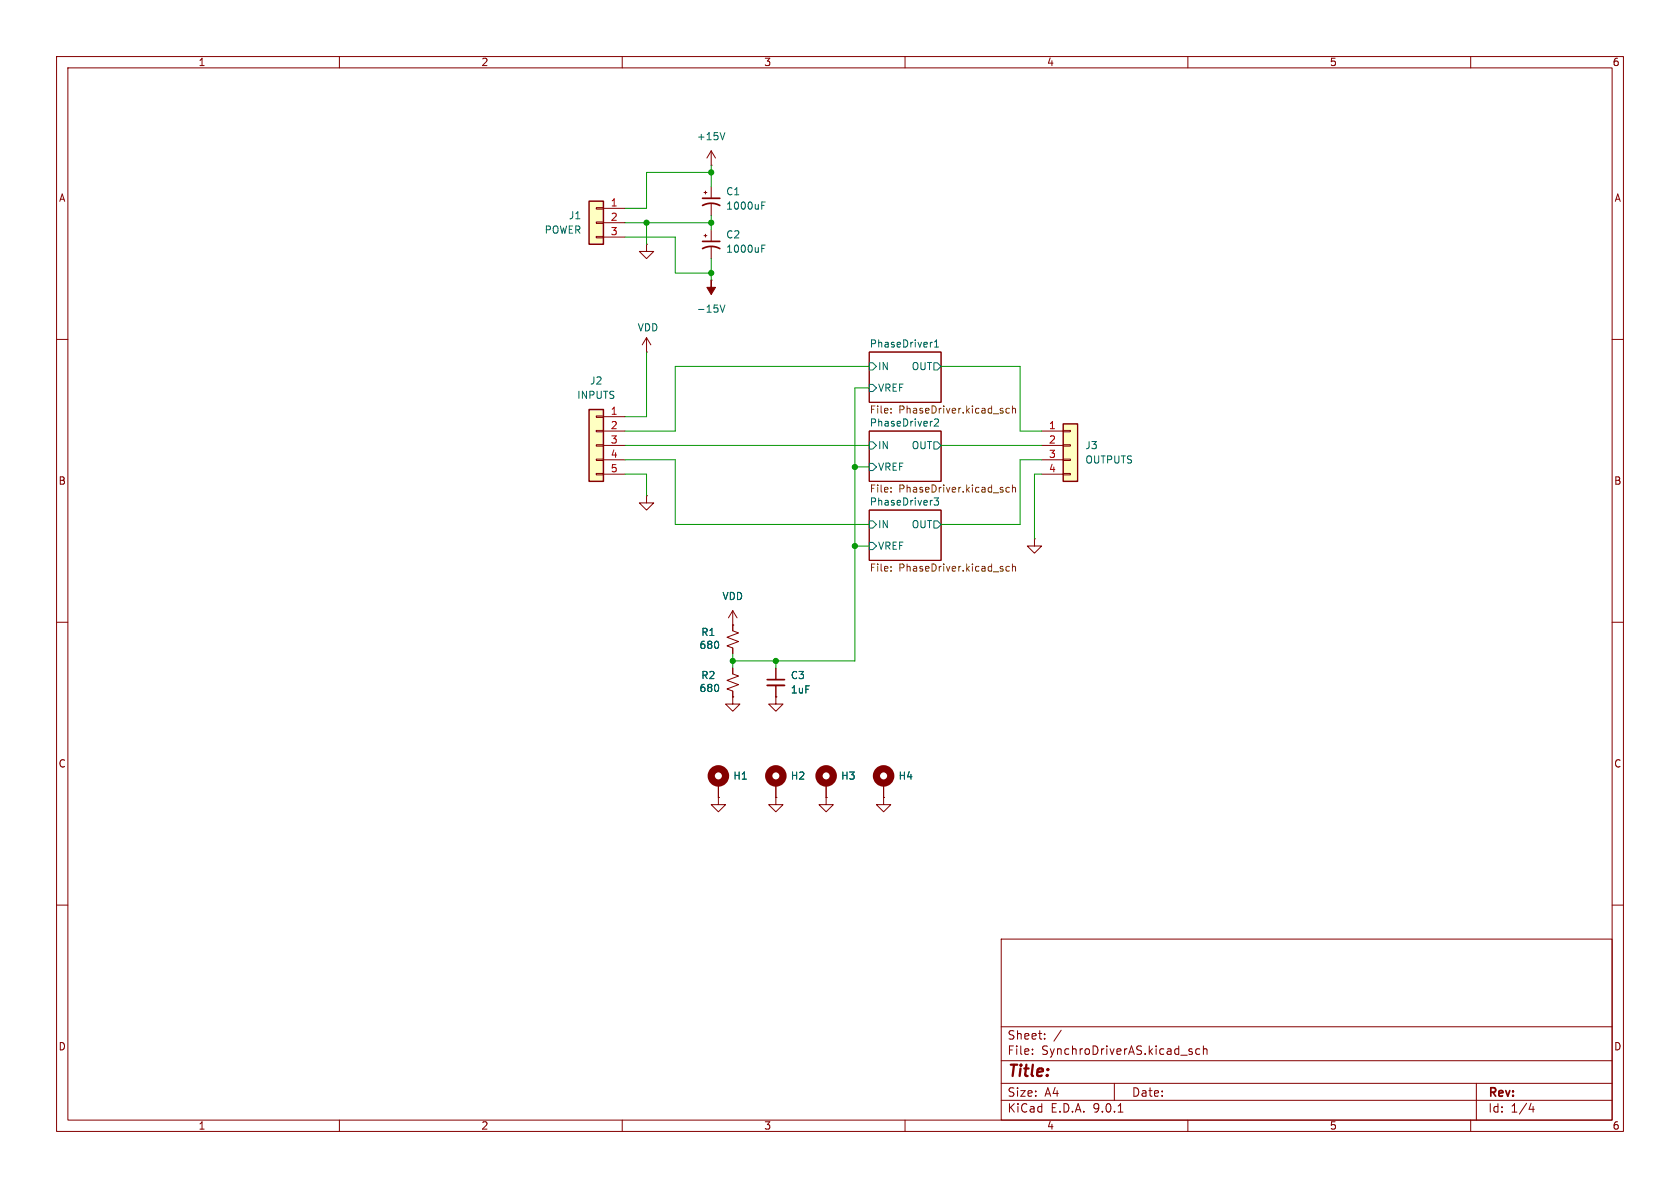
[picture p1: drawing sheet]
<svg xmlns="http://www.w3.org/2000/svg" width="297mm" height="210mm" viewBox="0 0 297 210" stroke-linecap="round" stroke-linejoin="round" font-family="sans-serif">
<g fill="none" stroke="#840000" stroke-width=".18">
<path d="M10 10h277v190h-277zM12 12h273v186h-273zM60 10v2M110 10v2M160 10v2M210 10v2M260 10v2M10 60h2M153.7 62.2h12.7v8.9h-12.7zM153.7 76.2h12.7v8.9h-12.7zM285 60h2M153.7 90.2h12.7v8.9h-12.7z"/>
<path d="M182.9 95.3v1.2h1.2l-1.2 1.3-1.3-1.3h1.3M182.9 95.3h.1M10 110h2M129.5 118.1v1l1.1 .4-2.1 .8 2.1 .7-2.1 .8 1 .4v1M285 110h2M146 141v1.2h1.3l-1.3 1.3-1.2-1.3h1.2M146 141h.1M10 160h2M177 166h108v32h-108zM285 160h2M60 198v2M110 198v2"/>
<path d="M160 198v2M177 194.5h108M177 191.5h108M177 187.5h108M177 181.5h108M182.5 186.3v.1M182.5 185.5v.1M184.7 183.6v.1M184.7 182.8v.1M187.6 182.1l-1.3 2M197 191.5v3M197.7 196.6h.8"/>
<path d="M210 198v2M210.4 185.9l.3 .1 .1 .2-.2 .2h-.3M210.4 185.4l.3 .1M212.1 185.5l-.4-.1-.3 .3v.4l.1 .2h.6M212.7 185.5l.3-.1 .3 .1 .1 .9M212.7 184.9v1.5M260 198v2M261 191.5v6.5M270.7 195l-.4 1.1h.9M271 195.6v1"/>
</g>
<g fill="none" stroke="#006464" stroke-width=".18">
<path d="M153.7 64.1h.6l.6 .7-.6 .6h-.6zM153.7 67.9h.6l.6 .7-.6 .6h-.6zM153.7 78.1h.6l.6 .6-.6 .7h-.6zM164.8 60.5l-.2 .1M165.1 64.1h.6l.7 .7-.7 .6h-.6zM165.1 78.1h.6l.7 .6-.7 .7h-.6zM165.2 61.4h.7M165.2 60.4l.4-.3v1.3M165.9 74.2v.4l-.8 .7h.8M153.7 92.1h.6l.6 .6-.6 .6h-.6zM153.7 95.9h.6l.6 .6-.6 .7h-.6zM153.7 81.9h.6l.6 .7-.6 .6h-.6z"/>
<path d="M165.1 92.1h.6l.7 .6-.7 .6h-.6zM165.9 88l-.4 .5 .4 .1v.6l-.2 .1-.6-.1"/>
</g>
<g fill="none" stroke="#725600" stroke-width=".18">
<path d="M157.5 72.2v.2M157.5 72.9v.1M178.4 72.2h-.3l-.3 .2 .2 .6h.4M179 71.8v1.2M179 72.3l.2-.1h.3v.8M157.5 86.2v.1M157.5 86.9v.1M178.4 86.2h-.3l-.3 .2 .2 .5h.4M179 85.7v1.3M179 99.7v1.3M179 86.3l.2-.1h.3v.8M157.5 100.8v.2"/>
<path d="M157.5 100.2v.1M178.4 100.2l-.3-.1-.3 .3 .2 .5h.4M179 100.2l.2-.1 .3 .1v.8"/>
</g>
<path d="M188 74.9h2.5v10.2h-2.5z" fill="#ffffc2"/>
<path d="M188 74.9h2.5v10.2h-2.5z" fill="none" stroke="#840000" stroke-width=".25"/>
<g fill="none" stroke="#840000" stroke-width=".18">
<path d="M124.5 34h.5M124.7 33.8v.5M125.7 33v2.1M125.7 36.1v2M114.3 59.7l-.8 1.3M114.3 59.7l.8 1.3M114.3 59.7v2.5M124.5 41.7h.5M124.7 41.4v.5M125.7 49.5h.1M125.7 40.6v2.1M125.7 43.7v2"/>
<path d="M114.3 62.2h.1M184.1 76.2h3.9M184.1 78.7h3.9M188 76.1h1.2v.2h-1.2zM188 78.6h1.2v.3h-1.2zM184.1 81.3h3.9M184.1 83.8h3.9M188 81.2h1.2v.2h-1.2zM188 83.7h1.2v.2h-1.2zM129.5 108v3.5l1.1 .4-2.1 .7 2.1 .8-2.1 .8 1 .4v1M129.5 110.5h.1M129.5 108l-.7 1.2"/>
<path d="M129.5 108l.8 1.2M137.2 118.1v2M127 138.4v2.6M129.5 123.2v1.3h1.3l-1.3 1.2-1.2-1.2h1.2M129.5 123.2h.1M137.2 123.2v1.3h1.2l-1.2 1.2-1.3-1.2h1.3M137.2 123.2h.1M137.2 121.2v2M137.2 138.4v2.6M146 138.4v2.6M156.2 138.4v2.6M127 141v1.2h1.3l-1.3 1.3-1.3-1.3h1.3"/>
<path d="M127 141h.1M137.2 141v1.2h1.2l-1.2 1.3-1.3-1.3h1.3M137.2 141h.1M156.2 141v1.2h1.3l-1.3 1.3-1.3-1.3h1.3M156.2 141h.1"/>
</g>
<g fill="none" stroke="#840000" stroke-width="1.3">
<circle cx="127" cy="137.2" r="1.27"/>
<circle cx="137.2" cy="137.2" r="1.27"/>
<circle cx="146" cy="137.2" r="1.27"/>
<circle cx="156.2" cy="137.2" r="1.27"/>
</g>
<path d="M124.2 36.3a3.2 3.2 0 0 1 3.1 0M124.2 35.1h3.1M124.2 43.9a3.2 3.2 0 0 1 3.1 0M124.2 42.7h3.1M135.6 120.1h3.1" fill="none" stroke="#840000" stroke-width=".3"/>
<path d="M135.6 121.2h3.1" fill="none" stroke="#840000" stroke-width=".33"/>
<path d="M134.7 36.3h.4M134.7 35.7h.6M127.3 53.9l.4 1.3 .4-1.3M134.7 43.9h.4M134.7 43.3h.6" fill="none" stroke="#006464" stroke-width=".18"/>
<path d="M125.7 49.5v1.3h.8l-.8 1.3-.7-1.3h.7z" fill="#840000" stroke="#840000" stroke-width=".18"/>
<path d="M104.1 35.6h2.6v7.6h-2.6z" fill="#ffffc2"/>
<path d="M104.1 35.6h2.6v7.6h-2.6z" fill="none" stroke="#840000" stroke-width=".25"/>
<path d="M105.4 36.7h1.3v.3h-1.3zM105.4 39.2h1.3v.3h-1.3zM106.7 36.8h3.8M106.7 39.4h3.8M105.4 41.8h1.3v.2h-1.3zM106.7 41.9h3.8M114.3 43.2v1.3h1.3l-1.3 1.2-1.3-1.2h1.3M114.3 43.2h.1" fill="none" stroke="#840000" stroke-width=".18"/>
<path d="M104.1 72.4h2.6v12.7h-2.6z" fill="#ffffc2"/>
<path d="M104.1 72.4h2.6v12.7h-2.6z" fill="none" stroke="#840000" stroke-width=".25"/>
<g fill="none" stroke="#840000" stroke-width=".18">
<path d="M125.7 29.2h.1M125.7 26.7l-.7 1.2M125.7 26.7l.8 1.2M125.7 26.7v2.5M105.4 73.5h1.3v.3h-1.3zM105.4 76.1h1.3v.2h-1.3zM105.4 78.6h1.3v.3h-1.3zM106.7 73.7h3.8M106.7 76.2h3.8M106.7 78.7h3.8M105.4 81.2h1.3v.2h-1.3zM105.4 83.7h1.3v.2h-1.3z"/>
<path d="M106.7 81.3h3.8M106.7 83.8h3.8M114.3 87.6v1.3h1.3l-1.3 1.3-1.3-1.3h1.3M114.3 87.6h.1M129.5 110.5h.1M129.5 110.5v1M129.5 114.6v1M129.5 118.1v1M137.2 118.1v2M127 138.4v2.6M129.5 123.2h.1M129.5 122.2v1"/>
<path d="M137.2 123.2h.1M137.2 121.2v2M137.2 138.4v2.6M146 138.4v2.6M156.2 138.4v2.6M127 141h.1M137.2 141h.1M146 141h.1M156.2 141h.1"/>
</g>
<path d="M128.1 23.4l-.4 1.3" fill="none" stroke="#006464" stroke-width=".18"/>
<g fill="none" stroke="#009600" stroke-width=".18">
<path d="M110.5 39.4h15.2M114.3 39.4v3.8M125.7 29.2v3.8M125.7 38.1v2.5M125.7 30.5h-11.4v6.3h-3.8M110.5 41.9h8.9v6.4h6.3M125.7 45.7v3.8M110.5 78.7h43.2M114.3 62.2v11.5h-3.8M153.7 68.6h-2.6v48.2h-21.6M153.7 64.8h-34.3v11.4h-8.9M166.4 64.8h13.9v11.4h3.8"/>
<path d="M166.4 78.7h17.7M110.5 81.3h8.9v11.4h34.3M110.5 83.8h3.8v3.8M151.1 82.6h2.6M151.1 96.5h2.6M184.1 81.3h-3.8v11.4h-13.9M184.1 83.8h-1.2v11.5M129.5 115.6v2.5M137.2 116.8v1.3"/>
</g>
<g fill="#009600" stroke="#009600" stroke-width=".18">
<circle cx="151.1" cy="82.6" r=".46"/>
<circle cx="151.1" cy="96.5" r=".46"/>
<circle cx="129.5" cy="116.8" r=".46"/>
<circle cx="137.2" cy="116.8" r=".46"/>
<circle cx="125.7" cy="39.4" r=".46"/>
<circle cx="125.7" cy="48.3" r=".46"/>
<circle cx="114.3" cy="39.4" r=".46"/>
<circle cx="125.7" cy="30.5" r=".46"/>
</g>
<text font-size="2.8" fill="#840000" x="178" y="190.9">Title:</text>
<g font-size="2.1" fill="#840000">
<text x="178" y="184">Sheet:</text>
<text x="178" y="186.7">File:</text>
<text x="184.1" y="186.7">SynchroDriverAS.kicad_sch</text>
<text x="178" y="196.9">KiCad</text>
<text x="178" y="194.1">Size:</text>
<text x="184.7" y="194.1">A4</text>
<text x="185.7" y="196.9">E.D.A.</text>
<text x="193.3" y="196.9">9.0.1</text>
<text x="200" y="194.1">Date:</text>
<text x="263" y="194.3">Rev:</text>
<text x="263" y="196.9">Id:</text>
<text x="267.1" y="196.9">1/4</text>
</g>
<g font-size="1.8" fill="#840000">
<text x="35" y="11.9">1</text>
<text x="85" y="11.9">2</text>
<text x="135" y="11.9">3</text>
<text x="185" y="11.9">4</text>
<text x="235" y="11.9">5</text>
<text x="285" y="11.9">6</text>
<text x="10.3" y="35.9">A</text>
<text x="285.3" y="35.9">A</text>
<text x="10.3" y="85.9">B</text>
<text x="285.3" y="85.9">B</text>
<text x="10.3" y="135.9">C</text>
<text x="285.3" y="135.9">C</text>
<text x="10.3" y="185.9">D</text>
<text x="285.3" y="185.9">D</text>
<text x="35" y="199.9">1</text>
<text x="85" y="199.9">2</text>
<text x="135" y="199.9">3</text>
<text x="185" y="199.9">4</text>
<text x="235" y="199.9">5</text>
<text x="285" y="199.9">6</text>
</g>
<g font-size="1.8" fill="#006464">
<text x="123.1" y="25">+15V</text>
<text x="128.3" y="34.7">C1</text>
<text x="96.2" y="41.5">POWER</text>
<text x="100.5" y="39">J1</text>
<text x="128.3" y="37.3">1000uF</text>
<text x="128.3" y="42.3">C2</text>
<text x="128.3" y="44.9">1000uF</text>
<text x="112.6" y="58.8">VDD</text>
<text x="123.1" y="55.5">-15V</text>
<text x="153.7" y="61.5">PhaseDriver1</text>
<text x="155.1" y="65.6">IN</text>
<text x="161.1" y="65.6">OUT</text>
<text x="102" y="70.7">INPUTS</text>
<text x="104.2" y="68.2">J2</text>
<text x="155.1" y="69.4">VREF</text>
<text x="153.7" y="73.4">File:</text>
<text x="153.7" y="75.5">PhaseDriver2</text>
<text x="158.9" y="73.4">PhaseDriver.kicad_sch</text>
<text x="155.1" y="79.6">IN</text>
<text x="155.1" y="83.4">VREF</text>
<text x="161.1" y="79.6">OUT</text>
<text x="191.8" y="79.6">J3</text>
<text x="191.8" y="82.1">OUTPUTS</text>
<text x="153.7" y="89.5">PhaseDriver3</text>
<text x="155.1" y="93.6">IN</text>
<text x="161.1" y="93.6">OUT</text>
<text x="155.1" y="97.4">VREF</text>
<text x="127.6" y="106.3">VDD</text>
<text x="123.9" y="112.6">R1</text>
<text x="123.6" y="114.9">680</text>
<text x="123.6" y="122.5">680</text>
<text x="123.9" y="120.2">R2</text>
<text x="139.7" y="120.2">C3</text>
<text x="139.7" y="122.8">1uF</text>
<text x="129.5" y="138">H1</text>
<text x="139.7" y="138">H2</text>
<text x="148.6" y="138">H3</text>
<text x="158.8" y="138">H4</text>
</g>
<g font-size="1.8" fill="#a90000">
<text x="107.9" y="36.6">1</text>
<text x="107.9" y="39.1">2</text>
<text x="107.9" y="41.7">3</text>
<text x="107.9" y="73.4">1</text>
<text x="107.9" y="75.9">2</text>
<text x="185.3" y="75.9">1</text>
<text x="107.9" y="78.5">3</text>
<text x="107.9" y="81">4</text>
<text x="107.9" y="83.6">5</text>
<text x="185.3" y="78.5">2</text>
<text x="185.3" y="81">3</text>
<text x="185.3" y="83.6">4</text>
</g>
<g font-size="1.8" fill="#725600">
<text x="153.7" y="87.4">File:</text>
<text x="158.9" y="87.4">PhaseDriver.kicad_sch</text>
<text x="153.7" y="101.4">File:</text>
<text x="158.9" y="101.4">PhaseDriver.kicad_sch</text>
</g>
</svg>
